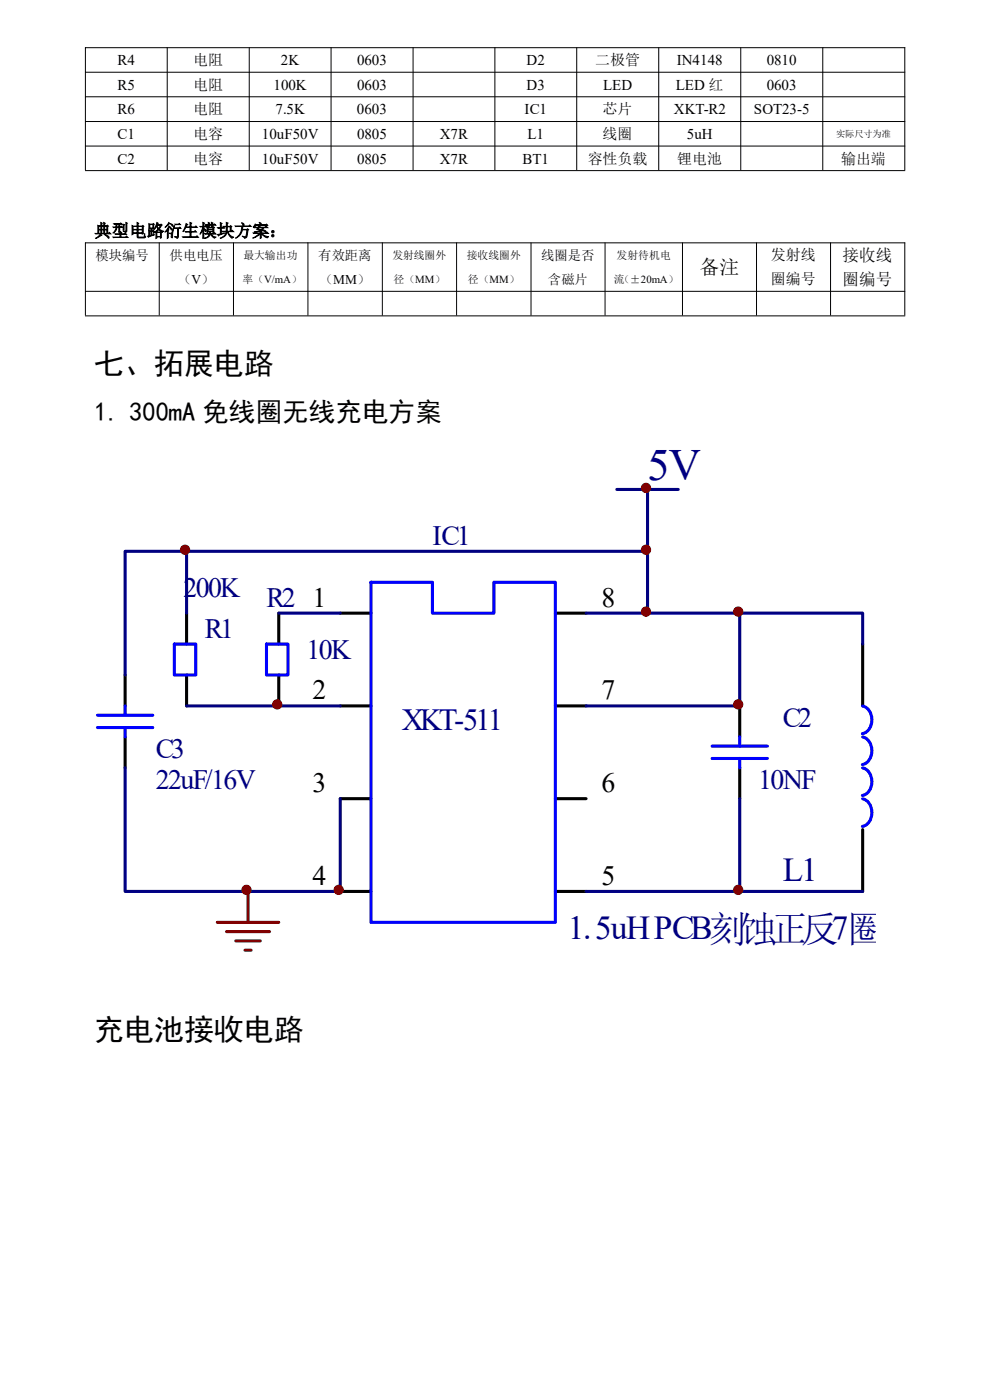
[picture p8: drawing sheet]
<svg xmlns="http://www.w3.org/2000/svg" width="210mm" height="297mm" viewBox="0 0 210 297" stroke-linecap="round" stroke-linejoin="round" font-family="sans-serif">
<g fill="none" stroke="#000" stroke-width=".21">
<path d="M18 10.1h174M18 15.3h174M18.1 10v26.1M35.5 10v26.1M52.9 10v26.1M70.2 10v26.1M87.6 10v26.1M105 10v26.1M122.3 10v26.1M139.7 10v26.1M157.1 10v26.1M174.5 10v26.1"/>
<path d="M191.9 10v26.1M18 20.5h174M18 25.8h174M18 31h174M18 36.2h174M18 51.5h174M18.1 51.4v15.5M33.8 51.4v15.5M49.5 51.4v15.5M65.3 51.4v15.5M81.1 51.4v15.5M96.9 51.4v15.5"/>
<path d="M112.6 51.4v15.5M128.4 51.4v15.5M144.8 51.4v15.5M160.5 51.4v15.5M176.2 51.4v15.5M191.9 51.4v15.5M18 61.8h174M18 67h174"/>
</g>
<g fill="none" stroke="#000" stroke-width=".65">
<path d="M39.6 130.1v6.5M59.1 130.1v6.5M72.2 130.1h6.5M117.8 130.1h6.5M183 136.6v13.2M26.5 143.2v6.6M26.5 156.3v6.6M39.6 143.2v6.6M59.1 143.2v6.6M72.2 149.8h6.5M117.8 149.8h6.5M156.9 149.8v6.5"/>
<path d="M72.2 169.4h6.5M117.8 169.4h6.5M156.9 162.9v6.5M183 176v13.1M72.2 189.1h6.5M117.8 189.1h6.5"/>
</g>
<g fill="none" stroke="#00f" stroke-width=".65">
<path d="M37 136.6h4.5v6.6h-4.5zM56.5 136.6h4.6v6.6h-4.6zM78.7 123.5h13v6.6h13.1v-6.6h13v72.2h-39.1zM20.7 154.4h11.7M20.7 151.7h11.7M26.5 149.8v1.9M26.5 154.4v1.9M151.1 158.3h11.7M156.9 156.3v2M183 149.8a3.2 3.2 0 0 1 2 2.7 3.2 3.2 0 0 1-1.6 3l-.5 .1M183 156.4a3.2 3.2 0 0 1 2 2.7 3.2 3.2 0 0 1-1.6 3l-.5 .1M151.1 160.9h11.7"/>
<path d="M156.9 160.9v2M183 162.9a3.2 3.2 0 0 1 2 2.7 3.2 3.2 0 0 1-1.6 3l-.5 .2M183 169.5a3.2 3.2 0 0 1 2 2.7 3.2 3.2 0 0 1-1.6 3l-.5 .1"/>
</g>
<path d="M46.1 195.7h13M48.1 197.6h9.1M50 199.6h5.2M52.6 189.1v6.6M52 201.6h1.3" fill="none" stroke="#800000" stroke-width=".65"/>
<path d="M39.6 117h-13.1v26.2M130.8 103.8h13.1M137.4 103.8v13.2M39.6 130.1v-13.1h97.8v13.1M59.1 130.1h13.1M124.3 130.1h58.7v6.5M156.9 130.1v19.7h-32.6M39.6 149.8h32.6M26.5 162.9v26.2h45.7v-19.7M156.9 169.4v19.7M124.3 189.1h58.7" fill="none" stroke="#000080" stroke-width=".65"/>
<g fill="#800000" stroke="#800000" stroke-width=".21">
<circle cx="71.8" cy="188.8" r=".98"/>
<circle cx="52.3" cy="188.8" r=".98"/>
<circle cx="137" cy="116.6" r=".98"/>
<circle cx="137" cy="103.5" r=".98"/>
<circle cx="156.6" cy="149.4" r=".98"/>
<circle cx="58.8" cy="149.4" r=".98"/>
<circle cx="156.6" cy="129.8" r=".98"/>
<circle cx="156.6" cy="188.8" r=".98"/>
<circle cx="39.3" cy="116.6" r=".98"/>
<circle cx="137" cy="129.8" r=".98"/>
</g>
<text font-size="9.5" fill="#000080" x="137.4" y="101.7">5V</text>
<g font-size="7.1" fill="#000080">
<text x="166.1" y="186.9">L1</text>
<text x="120.4" y="199.3">1. 5uH PCB刻蚀正反7圈</text>
</g>
<text font-size="6.5" fill="#000080" x="85.2" y="154.8">XKT-511</text>
<g font-size="6.4">
<text x="20" y="79.4">七、拓展电路</text>
<text x="20" y="220.7">充电池接收电路</text>
</g>
<g font-size="5.9" fill="#000080">
<text x="91.7" y="115.6">IC1</text>
<text x="38.9" y="126.7">200K</text>
<text x="56.5" y="128.7">R2</text>
<text x="43.5" y="135.3">R1</text>
<text x="65" y="139.8">10K</text>
<text x="166.1" y="154.3">C2</text>
<text x="33.1" y="160.8">C3</text>
<text x="33.1" y="167.4">22uF/16V</text>
<text x="160.8" y="167.4">10NF</text>
</g>
<g font-size="5.9">
<text x="66.3" y="128.7">1</text>
<text x="127.6" y="128.7">8</text>
<text x="66.3" y="148.4">2</text>
<text x="127.6" y="148.4">7</text>
<text x="66.3" y="168.1">3</text>
<text x="127.6" y="168.1">6</text>
<text x="66.3" y="187.7">4</text>
<text x="127.6" y="187.7">5</text>
</g>
<text font-size="5.6" x="20" y="89.3">1. 300mA 免线圈无线充电方案</text>
<text font-size="4.2" x="148.4" y="58.2">备注</text>
<text font-size="3.7" x="20" y="50.2">典型电路衍生模块方案：</text>
<g font-size="3.5">
<text x="178.7" y="55.4">接收线</text>
<text x="178.7" y="60.4">圈编号</text>
</g>
<g font-size="3.2">
<text x="24.9" y="13.8">R4</text>
<text x="41" y="13.8">电阻</text>
<text x="59.6" y="13.8">2K</text>
<text x="75.7" y="13.8">0603</text>
<text x="111.7" y="13.8">D2</text>
<text x="126.3" y="13.8">二极管</text>
<text x="143.6" y="13.8">IN4148</text>
<text x="162.6" y="13.8">0810</text>
<text x="24.9" y="19">R5</text>
<text x="41" y="19.1">电阻</text>
<text x="58" y="19">100K</text>
<text x="75.7" y="19">0603</text>
<text x="111.7" y="19">D3</text>
<text x="128" y="19">LED</text>
<text x="143.4" y="19">LED 红</text>
<text x="162.6" y="19">0603</text>
<text x="24.9" y="24.3">R6</text>
<text x="24.9" y="29.5">C1</text>
<text x="41" y="24.3">电阻</text>
<text x="41" y="29.5">电容</text>
<text x="55.5" y="29.5">10uF50V</text>
<text x="58.4" y="24.3">7.5K</text>
<text x="75.7" y="24.3">0603</text>
<text x="75.7" y="29.5">0805</text>
<text x="93.3" y="29.5">X7R</text>
<text x="111.3" y="24.3">IC1</text>
<text x="111.9" y="29.5">L1</text>
<text x="127.8" y="24.3">芯片</text>
<text x="127.8" y="29.5">线圈</text>
<text x="143" y="24.3">XKT-R2</text>
<text x="145.7" y="29.5">5uH</text>
<text x="159.9" y="24.3">SOT23-5</text>
<text x="24.9" y="34.7">C2</text>
<text x="41" y="34.7">电容</text>
<text x="55.5" y="34.7">10uF50V</text>
<text x="75.7" y="34.7">0805</text>
<text x="93.3" y="34.7">X7R</text>
<text x="110.8" y="34.7">BT1</text>
<text x="124.7" y="34.7">容性负载</text>
<text x="143.7" y="34.7">锂电池</text>
<text x="178.4" y="34.7">输出端</text>
<text x="163.5" y="55.2">发射线</text>
<text x="163.5" y="60.3">圈编号</text>
</g>
<g font-size="2.8">
<text x="20.3" y="55.1">模块编号</text>
<text x="36" y="55.1">供电电压</text>
<text x="67.5" y="55.1">有效距离</text>
<text x="114.8" y="55.1">线圈是否</text>
<text x="37.8" y="60.2">（V）</text>
<text x="67.9" y="60.2">（MM）</text>
<text x="116.2" y="60.2">含磁片</text>
</g>
<g font-size="2.3">
<text x="51.4" y="59.9">率（V/mA）</text>
<text x="51.6" y="54.9">最大输出功</text>
<text x="83.2" y="54.9">发射线圈外</text>
<text x="83.5" y="59.9">径（MM）</text>
<text x="99" y="54.9">接收线圈外</text>
<text x="99.3" y="59.9">径（MM）</text>
<text x="130.2" y="59.9">流</text>
<text x="130.8" y="54.9">发射待机电</text>
<text x="131.4" y="59.9">（±20mA）</text>
</g>
<text font-size="1.9" x="177.4" y="29">实际尺寸为准</text>
</svg>
